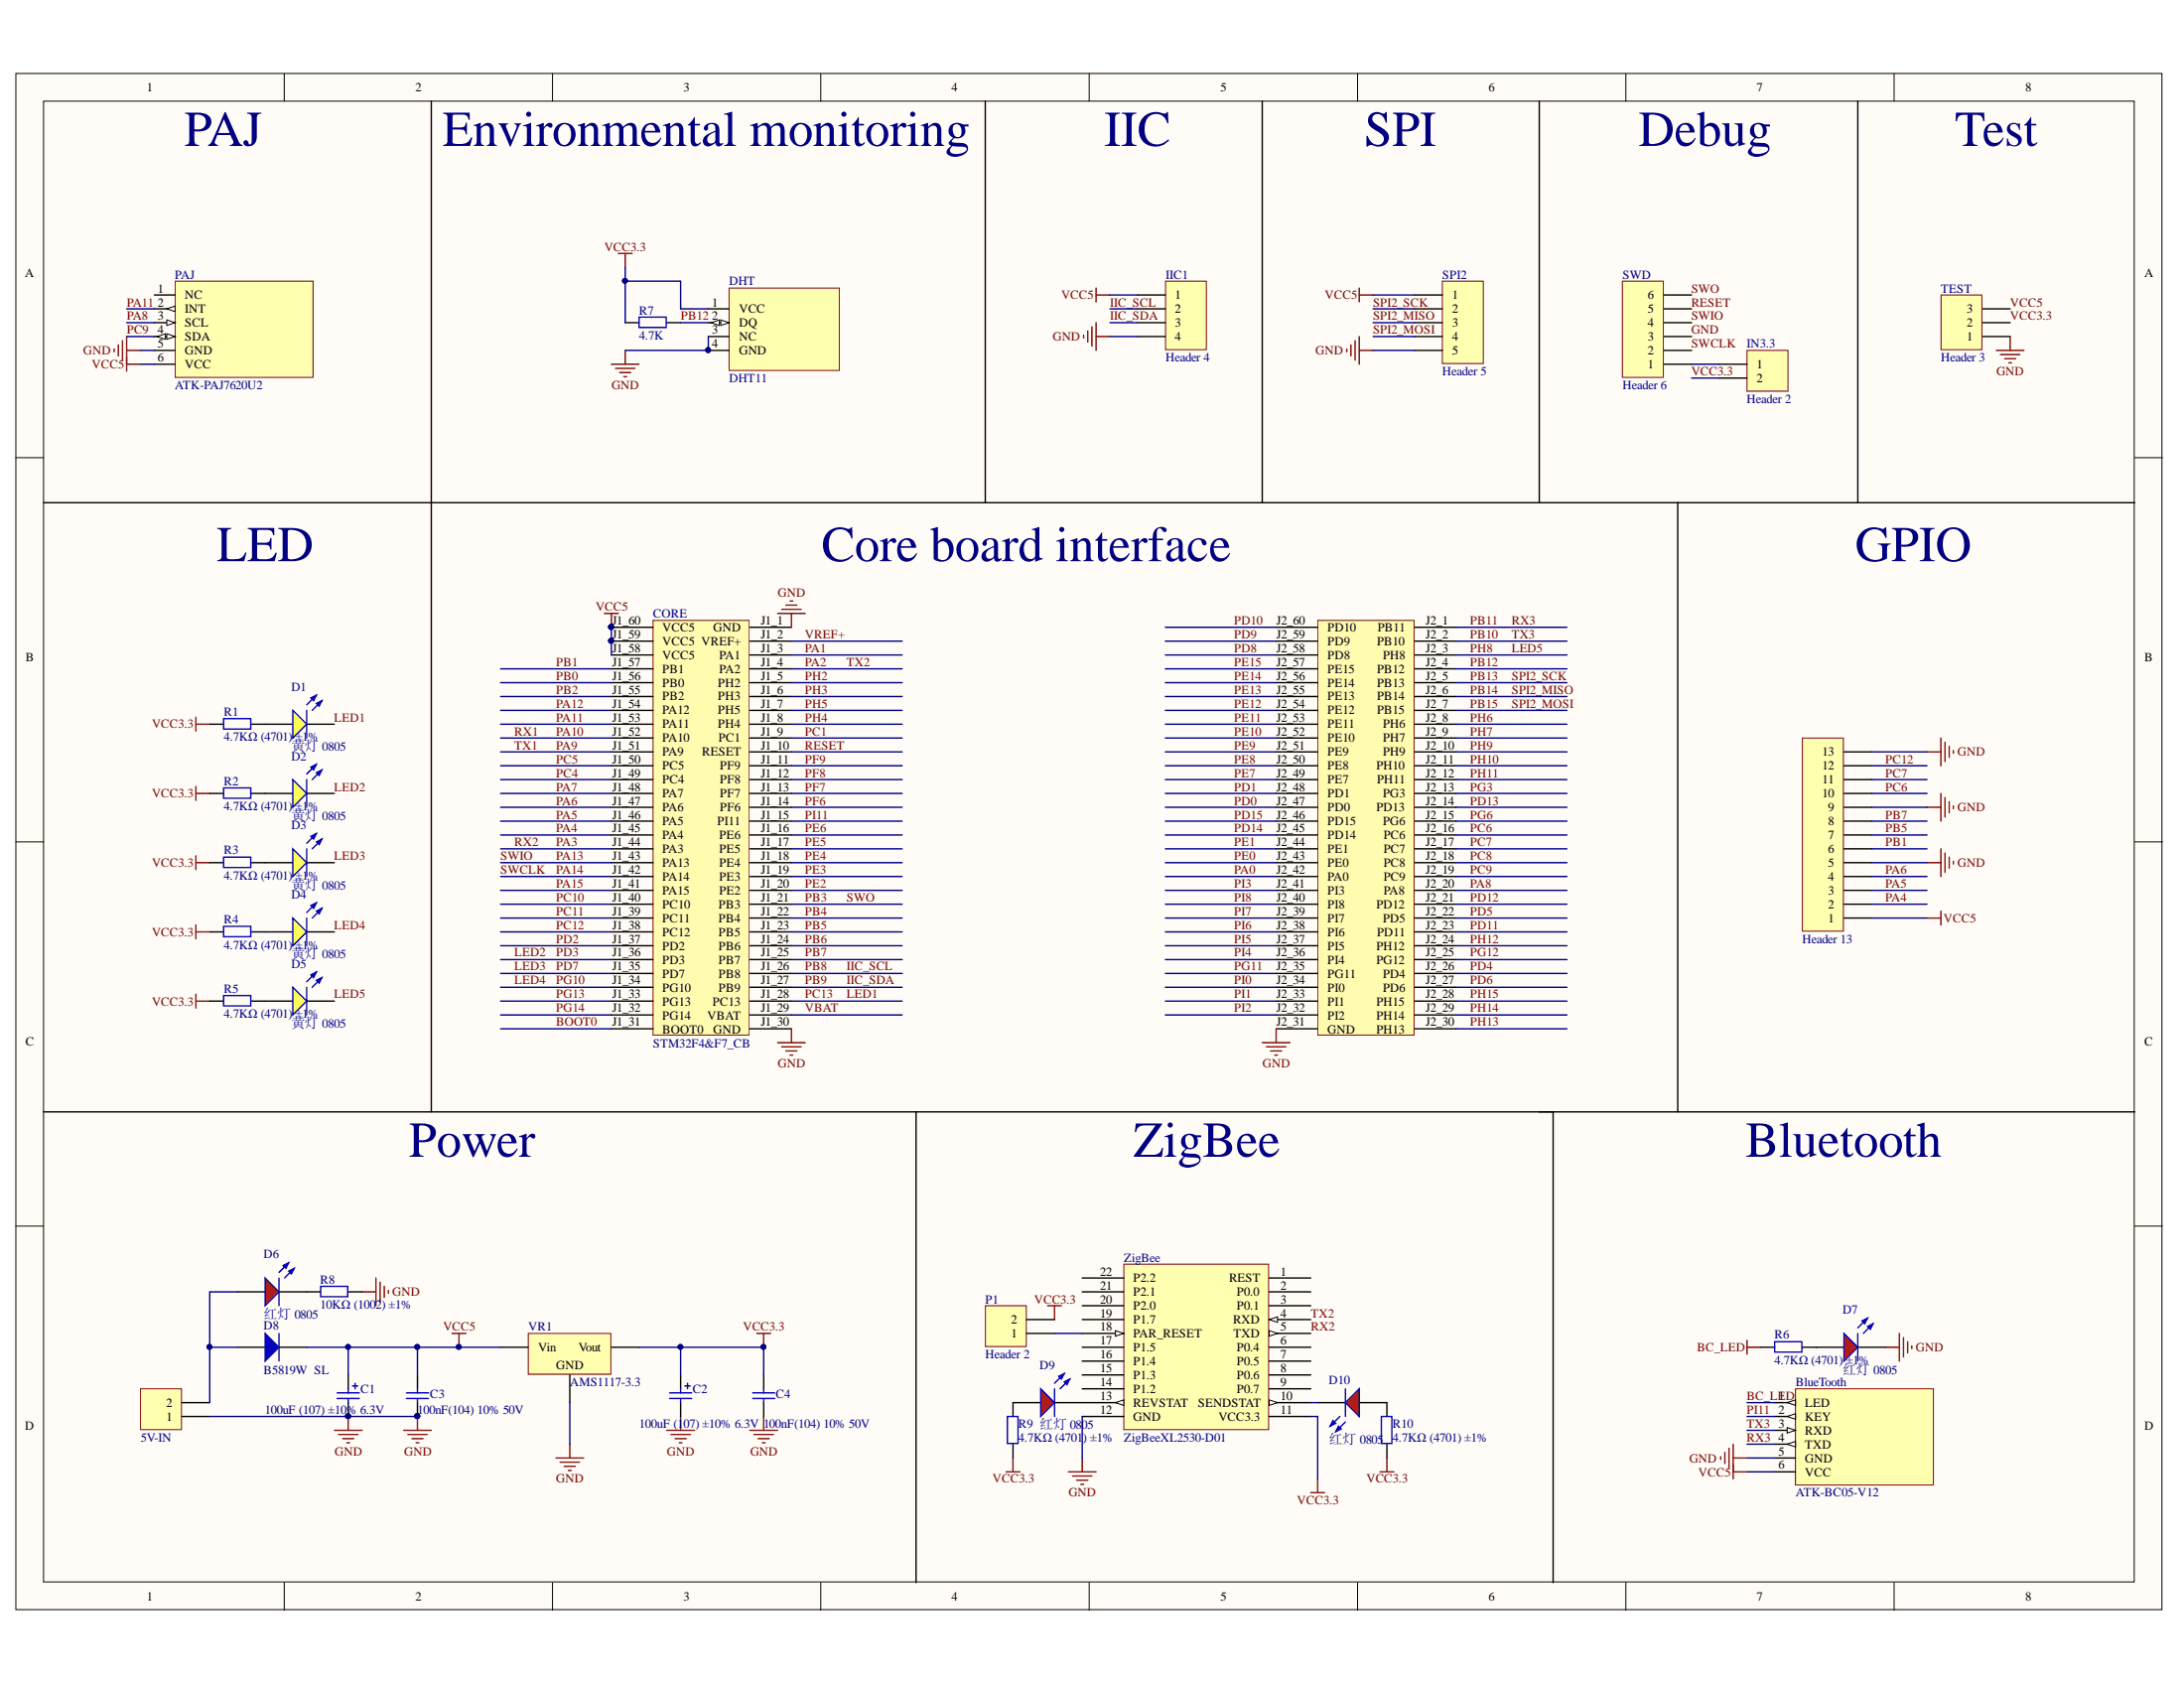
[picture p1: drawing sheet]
# Altium project PCB_Project.PrjPcb
1 sheet, 38 parts. Net scope: global (net labels, ports and power ports of the same name join across sheets).
Board file: core_layer.PcbDoc

## Sheet core_layer.SchDoc
size A3

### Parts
5V-IN  Header 2  [HDR2X1_A]  (value not drawn)
BlueTooth  ATK-BC05-V12  [ATK-BC05-V12]
C1  100uF (107) ±10% 6.3V  [CASE-B_3528]
C2  100uF (107) ±10% 6.3V  [CASE-B_3528]
C3  100nF(104) 10% 50V  [0805_C]
C4  100nF(104) 10% 50V  [0805_C]
CORE  STM32F4&F7_CB  [STM32F4&F7_CB]
D1  黄灯 0805  [0805_LED_S1]
D2  黄灯 0805  [0805_LED_S1]
D3  黄灯 0805  [0805_LED_S1]
D4  黄灯 0805  [0805_LED_S1]
D5  黄灯 0805  [0805_LED_S1]
D6  红灯 0805  [0805_LED_S1]
D7  红灯 0805  [0805_LED_S1]
D8  B5819W  SL  [SOD-123]
D9  红灯 0805  [0805_LED_S1]
D10  红灯 0805  [0805_LED_S1]
DHT  DHT11  [DTH11]
IIC1  Header 4  [HDR1X4]
IN3.3  Header 2  [HDR1X2]
P1  Header 2  [HDR1X2]
PAJ  ATK-PAJ7620U2  [ATK-AJ7620U2]
R1  4.7KΩ (4701) ±1%  [0805_R]
R2  4.7KΩ (4701) ±1%  [0805_R]
R3  4.7KΩ (4701) ±1%  [0805_R]
R4  4.7KΩ (4701) ±1%  [0805_R]
R5  4.7KΩ (4701) ±1%  [0805_R]
R6  4.7KΩ (4701) ±1%  [0805_R]
R7  value 4.7K  [0805-1]  (hidden comment: Res1)
R8  10KΩ (1002) ±1%  [0805_R]
R9  4.7KΩ (4701) ±1%  [0805_R]
R10  4.7KΩ (4701) ±1%  [0805_R]
SPI2  Header 5  [HDR1X5]
SWD  Header 6  [HDR1X6]
TEST  Header 3  [HDR1X3]
VR1  AMS1117-3.3  [SOT-223]
ZigBee  ZigBeeXL2530-D01  [ZigBee XL2530-D01]
  Header 13  [HDR1X13]

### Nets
BC_LED: BlueTooth.1(LED) R6.1
GND: 5V-IN.1 BlueTooth.5(GND) C1.2 C2.2 C3.2 C4.2 CORE.J1_1(GND) CORE.J1_30(GND) CORE.J2_31(GND) D7.K DHT.3(NC) DHT.4(GND) IIC1.4 PAJ.5(GND) R8.2 SPI2.5 SWD.3 TEST.1 VR1.1(GND) ZigBee.12(GND) .5 .9 .13
VCC3.3: C2.1 C4.1 DHT.1(VCC) IN3.3.2 P1.2 R1.1 R2.1 R3.1 R4.1 R5.1 R7.1 R9.1 R10.1 TEST.2 VR1.2(Vout) ZigBee.11(VCC3.3)
VCC5: BlueTooth.6(VCC) C1.1 C3.1 CORE.J1_58(VCC5) CORE.J1_59(VCC5) CORE.J1_60(VCC5) D8.2(K) IIC1.1 PAJ.6(VCC) SPI2.1 TEST.3 VR1.3(Vin) .1
BOOT0: CORE.J1_31(BOOT0)
IIC_SCL: CORE.J1_26(PB8) IIC1.2  [also labelled PB8]
IIC_SDA: CORE.J1_27(PB9) IIC1.3  [also labelled PB9]
LED1: CORE.J1_28(PC13) D1.K  [also labelled PC13]
LED2: CORE.J1_36(PD3) D2.K  [also labelled PD3]
LED3: CORE.J1_35(PD7) D3.K  [also labelled PD7]
LED4: CORE.J1_34(PG10) D4.K  [also labelled PG10]
LED5: CORE.J2_3(PH8) D5.K  [also labelled PH8]
PA0: CORE.J2_42(PA0)
PA1: CORE.J1_3(PA1)
PA2: CORE.J1_4(PA2) ZigBee.4(RXD)  [also labelled TX2]
PA3: CORE.J1_44(PA3) ZigBee.5(TXD)  [also labelled RX2]
PA4: CORE.J1_45(PA4) .2
PA5: CORE.J1_46(PA5) .3
PA6: CORE.J1_47(PA6) .4
PA7: CORE.J1_48(PA7)
PA8: CORE.J2_20(PA8) PAJ.3(SCL)
PA9: CORE.J1_51(PA9)  [also labelled TX1]
PA10: CORE.J1_52(PA10)  [also labelled RX1]
PA11: CORE.J1_53(PA11) PAJ.2(INT)
PA12: CORE.J1_54(PA12)
PA13: CORE.J1_43(PA13) SWD.4  [also labelled SWIO]
PA14: CORE.J1_42(PA14) SWD.2  [also labelled SWCLK]
PA15: CORE.J1_41(PA15)
PB0: CORE.J1_56(PB0)
PB1: CORE.J1_57(PB1) .6
PB2: CORE.J1_55(PB2)
PB3: CORE.J1_21(PB3) SWD.6  [also labelled SWO]
PB4: CORE.J1_22(PB4)
PB5: CORE.J1_23(PB5) .7
PB6: CORE.J1_24(PB6)
PB7: CORE.J1_25(PB7) .8
PB10: BlueTooth.3(RXD) CORE.J2_2(PB10)  [also labelled TX3]
PB11: BlueTooth.4(TXD) CORE.J2_1(PB11)  [also labelled RX3]
PB12: CORE.J2_4(PB12) DHT.2(DQ) R7.2
PB13: CORE.J2_5(PB13) SPI2.2  [also labelled SPI2_SCK]
PB14: CORE.J2_6(PB14) SPI2.3  [also labelled SPI2_MISO]
PB15: CORE.J2_7(PB15) SPI2.4  [also labelled SPI2_MOSI]
PC1: CORE.J1_9(PC1)
PC4: CORE.J1_49(PC4)
PC5: CORE.J1_50(PC5)
PC6: CORE.J2_16(PC6) .10
PC7: CORE.J2_17(PC7) .11
PC8: CORE.J2_18(PC8)
PC9: CORE.J2_19(PC9) PAJ.4(SDA)
PC10: CORE.J1_40(PC10)
PC11: CORE.J1_39(PC11)
PC12: CORE.J1_38(PC12) .12
PD0: CORE.J2_47(PD0)
PD1: CORE.J2_48(PD1)
PD2: CORE.J1_37(PD2)
PD4: CORE.J2_26(PD4)
PD5: CORE.J2_22(PD5)
PD6: CORE.J2_27(PD6)
PD8: CORE.J2_58(PD8)
PD9: CORE.J2_59(PD9)
PD10: CORE.J2_60(PD10)
PD11: CORE.J2_23(PD11)
PD12: CORE.J2_21(PD12)
PD13: CORE.J2_14(PD13)
PD14: CORE.J2_45(PD14)
PD15: CORE.J2_46(PD15)
PE0: CORE.J2_43(PE0)
PE1: CORE.J2_44(PE1)
PE2: CORE.J1_20(PE2)
PE3: CORE.J1_19(PE3)
PE4: CORE.J1_18(PE4)
PE5: CORE.J1_17(PE5)
PE6: CORE.J1_16(PE6)
PE7: CORE.J2_49(PE7)
PE8: CORE.J2_50(PE8)
PE9: CORE.J2_51(PE9)
PE10: CORE.J2_52(PE10)
PE11: CORE.J2_53(PE11)
PE12: CORE.J2_54(PE12)
PE13: CORE.J2_55(PE13)
PE14: CORE.J2_56(PE14)
PE15: CORE.J2_57(PE15)
PF6: CORE.J1_14(PF6)
PF7: CORE.J1_13(PF7)
PF8: CORE.J1_12(PF8)
PF9: CORE.J1_11(PF9)
PG3: CORE.J2_13(PG3)
PG6: CORE.J2_15(PG6)
PG11: CORE.J2_35(PG11)
PG12: CORE.J2_25(PG12)
PG13: CORE.J1_33(PG13)
PG14: CORE.J1_32(PG14)
PH2: CORE.J1_5(PH2)
PH3: CORE.J1_6(PH3)
PH4: CORE.J1_8(PH4)
PH5: CORE.J1_7(PH5)
PH6: CORE.J2_8(PH6)
PH7: CORE.J2_9(PH7)
PH9: CORE.J2_10(PH9)
PH10: CORE.J2_11(PH10)
PH11: CORE.J2_12(PH11)
PH12: CORE.J2_24(PH12)
PH13: CORE.J2_30(PH13)
PH14: CORE.J2_29(PH14)
PH15: CORE.J2_28(PH15)
PI0: CORE.J2_34(PI0)
PI1: CORE.J2_33(PI1)
PI2: CORE.J2_32(PI2)
PI3: CORE.J2_41(PI3)
PI4: CORE.J2_36(PI4)
PI5: CORE.J2_37(PI5)
PI6: CORE.J2_38(PI6)
PI7: CORE.J2_39(PI7)
PI8: CORE.J2_40(PI8)
PI11: BlueTooth.2(KEY) CORE.J1_15(PI11)
RESET: CORE.J1_10(RESET) SWD.5
VBAT: CORE.J1_29(VBAT)
VREF+: CORE.J1_2(VREF+)
Net5V-IN_2: 5V-IN.2 D6.A D8.1(A)
NetD1_A: D1.A R1.2
NetD2_A: D2.A R2.2
NetD3_A: D3.A R3.2
NetD4_A: D4.A R4.2
NetD5_A: D5.A R5.2
NetD6_K: D6.K R8.1
NetD7_A: D7.A R6.2
NetD9_A: D9.A R9.2
NetD9_K: D9.K ZigBee.13(REVSTAT)
NetD10_A: D10.A R10.2
NetD10_K: D10.K ZigBee.10(SENDSTAT)
NetIN3.3_1: IN3.3.1 SWD.1
NetP1_1: P1.1 ZigBee.18(PAR_RESET)

Not connected (* = marked no-connect by the designer): PAJ 1(NC); ZigBee 1(REST) 2(P0.0) 3(P0.1) 6(P0.4) 7(P0.5) 8(P0.6) 9(P0.7) 14(P1.2) 15(P1.3) 16(P1.4) 17(P1.5) 19(P1.7) 20(P2.0) 21(P2.1) 22(P2.2)

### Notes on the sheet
- PAJ
- Environmental monitoring
- IIC
- SPI
- Debug
- Test
- LED
- Core board interface
- GPIO
- Power
- ZigBee
- Bluetooth
